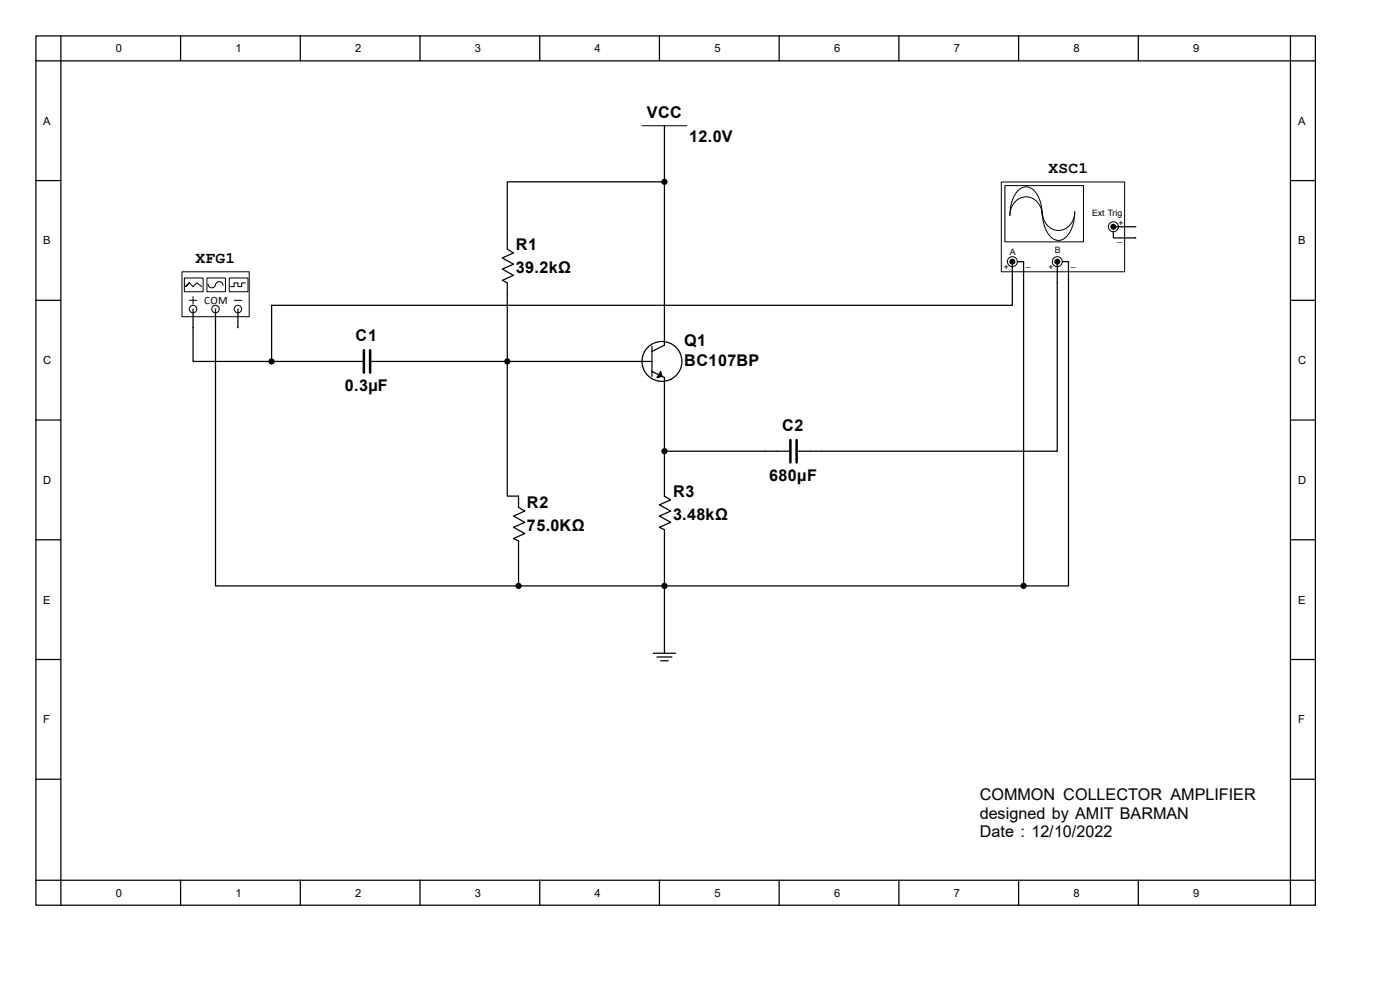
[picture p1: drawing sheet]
<svg xmlns="http://www.w3.org/2000/svg" width="297mm" height="210mm" viewBox="0 0 297 210" stroke-linecap="round" stroke-linejoin="round" font-family="sans-serif">
<g fill="none" stroke="#000" stroke-width=".26">
<path d="M7.6 7.6h271.5v184.4h-271.5zM7.6 12.9h271.5M12.9 7.6v184.4M38.3 7.6v5.3M63.7 7.6v5.3M89.1 7.6v5.3M114.5 7.6v5.3M139.9 7.6v5.3M165.3 7.6v5.3M190.7 7.6v5.3M216.1 7.6v5.3M241.5 7.6v5.3"/>
<path d="M273.8 7.6v184.4M7.6 38.3h5.3M141 26.7v4.7M273.8 38.3h5.3M107.6 50.5v2.4l1.3 .8-2.3 1 2.3 1.3-2.3 1.1 2.3 1.3-2.3 1.1 1 .5v2.4M7.6 63.7h5.3M71.9 76.7h5M78.8 76.7h5M133.8 76.7h4.5M138.3 73.5v6.3M138.3 78.8l2.7 1.3v6.1M141 67.1v6.1l-2.7 1.4"/>
<path d="M273.8 63.7h5.3M7.6 89.1h5.3M162.4 95.7h5M169.3 95.7h5M273.8 89.1h5.3M7.6 114.5h5.3M110 105.2v2.4l1.3 .8-2.4 1.1 2.4 1.3-2.4 1.1 2.4 1.3-2.4 1 1.1 .6v2.4M141 102.9v2.3l1.3 .8-2.4 1.1 2.4 1.3-2.4 1.1 2.4 1.3-2.4 1.1 1.1 .5v2.4M273.8 114.5h5.3M7.6 139.9h5.3M138.6 138.6h4.7M139.4 139.4h3.1"/>
<path d="M141 136.2v2.4M273.8 139.9h5.3M140.2 140.2h1.6M7.6 165.3h5.3M273.8 165.3h5.3M7.6 186.7h271.5M38.3 186.7v5.3M63.7 186.7v5.3M89.1 186.7v5.3M114.5 186.7v5.3M139.9 186.7v5.3M165.3 186.7v5.3"/>
<path d="M190.7 186.7v5.3M216.1 186.7v5.3M241.5 186.7v5.3"/>
<circle cx="140.4" cy="76.7" r="4.2"/>
</g>
<path d="M140.2 78.8l.2 1-1 .3z" fill="#000" stroke="#000" stroke-width=".26"/>
<path d="M77.2 74.3v4.8M78.5 74.3v4.8M167.7 93.3v4.8M169 93.3v4.8" fill="none" stroke="#000" stroke-width=".53"/>
<path d="M136.2 26.7h9.5" fill="none" stroke="#000" stroke-width=".21"/>
<path d="M38.7 57.7h14.2v9.5h-14.2z" fill="#fff"/>
<path d="M38.6 57.7h14.3v9.5h-14.3z" fill="none" stroke="#000" stroke-width=".21"/>
<circle cx="41" cy="65.6" r=".79" fill="#fff" stroke="#000" stroke-width=".21"/>
<path d="M41 65.6v1.5" fill="none" stroke="#000" stroke-width=".26"/>
<path d="M40.2 63.7h1.5" fill="none" stroke="#000" stroke-width=".21"/>
<circle cx="45.7" cy="65.6" r=".79" fill="#fff" stroke="#000" stroke-width=".21"/>
<path d="M45.7 65.6v1.5" fill="none" stroke="#000" stroke-width=".26"/>
<circle cx="50.5" cy="65.6" r=".79" fill="#fff" stroke="#000" stroke-width=".21"/>
<path d="M41 62.9v1.6M49.7 63.7h1.6" fill="none" stroke="#000" stroke-width=".21"/>
<path d="M50.5 65.6v1.5" fill="none" stroke="#000" stroke-width=".26"/>
<path d="M39.2 59h3.9v2.9h-3.9z" fill="#fff"/>
<path d="M39.1 59h4v2.9h-4zM39.4 60.8l.8-.8-.8 .8 .8-.8 .8 .8 .7-.8 1.1 .8" fill="none" stroke="#000" stroke-width=".21"/>
<path d="M43.9 59h3.9v2.9h-3.9z" fill="#fff"/>
<path d="M43.9 59h3.9v2.9h-3.9zM44.1 60.3a.79 .79 0 0 0 .8 .8 .79 .79 0 0 0 .8-.8M45.7 60.5a.79 .79 0 0 1 .8-.8 .79 .79 0 0 1 .8 .8" fill="none" stroke="#000" stroke-width=".21"/>
<path d="M48.7 59h3.9v2.9h-3.9z" fill="#fff"/>
<path d="M48.6 59h4v2.9h-4zM52.1 60h-.8v.8h-.8v-.8h-.8v.8h-.8" fill="none" stroke="#000" stroke-width=".21"/>
<path d="M41 67.1v2.4M45.7 67.1v2.4M50.5 67.1v2.4" fill="none" stroke="#000" stroke-width=".26"/>
<path d="M212.5 38.7h26.1v19h-26.1z" fill="#fff"/>
<path d="M212.4 38.6h26.2v19.1h-26.2z" fill="none" stroke="#000" stroke-width=".21"/>
<path d="M213.2 39.4h16.7v11.9h-16.7z" fill="#fff"/>
<path d="M213.2 39.4h16.7v11.9h-16.7zM215.9 40.5a2.35 2.35 0 0 1 4 .6 8.3 8.3 0 0 1 1.2 4.6 3.5 3.5 0 0 0-1.6-3.3 3.5 3.5 0 0 0-3.7 0 4.1 4.1 0 0 0-1.6 3.3 7.8 7.8 0 0 1 1.7-5.2zM221.1 44.9a3.5 3.5 0 0 0 1.7 3.4 3.5 3.5 0 0 0 3.7-.1 4.1 4.1 0 0 0 1.5-3.3 7.2 7.2 0 0 1-2.2 5.7 2.38 2.38 0 0 1-3.5-1 8.3 8.3 0 0 1-1.2-4.7z" fill="none" stroke="#000" stroke-width=".21"/>
<g fill="#fff" stroke="#000" stroke-width=".21">
<circle cx="224.3" cy="55.5" r="1.06"/>
<circle cx="214.8" cy="55.5" r="1.06"/>
<circle cx="236.2" cy="48.1" r="1.06"/>
</g>
<g fill="none" stroke="#000" stroke-width=".26">
<path d="M141 38.6h-33.4v11.9M141 31.4v35.7M214.8 56v8.8h-157.2v11.9M215.8 55.5h1.4v68.8M224.3 55.5v40.2h-50M225.4 55.5h1.3v68.8h-9.5M236.2 49.2v1.3h4.8M236.5 48.1h4.5M41 69.5v7.2h16.6M45.7 69.5v54.8h64.3M57.6 76.7h14.3M83.8 76.7h50"/>
<path d="M107.6 62.4v42.8h2.4M141 86.2v16.7M141 95.7h21.4M110 117.2v7.1M141 114.8v21.4M110 124.3h107.2"/>
</g>
<g fill="#000" stroke="#000" stroke-width=".21">
<circle cx="214.8" cy="55.5" r=".53"/>
<circle cx="224.3" cy="55.5" r=".53"/>
<circle cx="236.2" cy="48.1" r=".53"/>
</g>
<g fill="#000" stroke="#000" stroke-width=".26">
<circle cx="141" cy="38.6" r=".53"/>
<circle cx="57.6" cy="76.7" r=".53"/>
<circle cx="107.6" cy="76.7" r=".53"/>
<circle cx="141" cy="95.7" r=".53"/>
<circle cx="110" cy="124.3" r=".53"/>
<circle cx="141" cy="124.3" r=".53"/>
<circle cx="217.2" cy="124.3" r=".53"/>
</g>
<g font-size="3.4">
<text x="137.2" y="25">VCC</text>
<text x="146.2" y="30.1">12.0V</text>
<text x="222.5" y="36.7">XSC1</text>
<text x="109.4" y="53.1">R1</text>
<text x="41.4" y="55.7">XFG1</text>
<text x="109.4" y="57.8">39.2kΩ</text>
<text x="75.4" y="72.4">C1</text>
<text x="145.2" y="73.4">Q1</text>
<text x="145.2" y="77.7">BC107BP</text>
<text x="73.2" y="83">0.3µF</text>
<text x="165.9" y="91.4">C2</text>
<text x="111.8" y="107.9">R2</text>
<text x="142.8" y="105.5">R3</text>
<text x="163.2" y="102">680µF</text>
<text x="111.8" y="112.6">75.0KΩ</text>
<text x="142.8" y="110.2">3.48kΩ</text>
<text x="207.9" y="169.8">COMMON COLLECTOR AMPLIFIER</text>
<text x="207.9" y="173.7">designed by AMIT BARMAN</text>
<text x="207.9" y="177.6">Date : 12/10/2022</text>
</g>
<g font-size="2.4">
<text x="24.6" y="11.1">0</text>
<text x="50" y="11.1">1</text>
<text x="75.4" y="11.1">2</text>
<text x="100.8" y="11.1">3</text>
<text x="126.2" y="11.1">4</text>
<text x="151.6" y="11.1">5</text>
<text x="177" y="11.1">6</text>
<text x="202.4" y="11.1">7</text>
<text x="227.8" y="11.1">8</text>
<text x="253.2" y="11.1">9</text>
<text x="9.2" y="26.5">A</text>
<text x="275.4" y="26.5">A</text>
<text x="9.2" y="51.9">B</text>
<text x="275.4" y="51.9">B</text>
<text x="43.3" y="64.4">COM</text>
<text x="9.2" y="77.3">C</text>
<text x="275.4" y="77.3">C</text>
<text x="9.2" y="102.7">D</text>
<text x="275.4" y="102.7">D</text>
<text x="9.2" y="128.1">E</text>
<text x="275.4" y="128.1">E</text>
<text x="9.2" y="153.5">F</text>
<text x="275.4" y="153.5">F</text>
<text x="24.6" y="190.2">0</text>
<text x="50" y="190.2">1</text>
<text x="75.4" y="190.2">2</text>
<text x="100.8" y="190.2">3</text>
<text x="126.2" y="190.2">4</text>
<text x="151.6" y="190.2">5</text>
<text x="177" y="190.2">6</text>
<text x="202.4" y="190.2">7</text>
<text x="227.8" y="190.2">8</text>
<text x="253.2" y="190.2">9</text>
</g>
<g font-size="1.9">
<text x="231.7" y="45.8">Ext Trig</text>
<text x="237.3" y="47.9">+</text>
<text x="223.8" y="53.8">B</text>
<text x="237" y="51.1">_</text>
<text x="212.9" y="57.2">+</text>
<text x="214.2" y="54">A</text>
<text x="217.6" y="56.4">_</text>
<text x="222.5" y="57.2">+</text>
<text x="227.2" y="56.4">_</text>
</g>
</svg>
